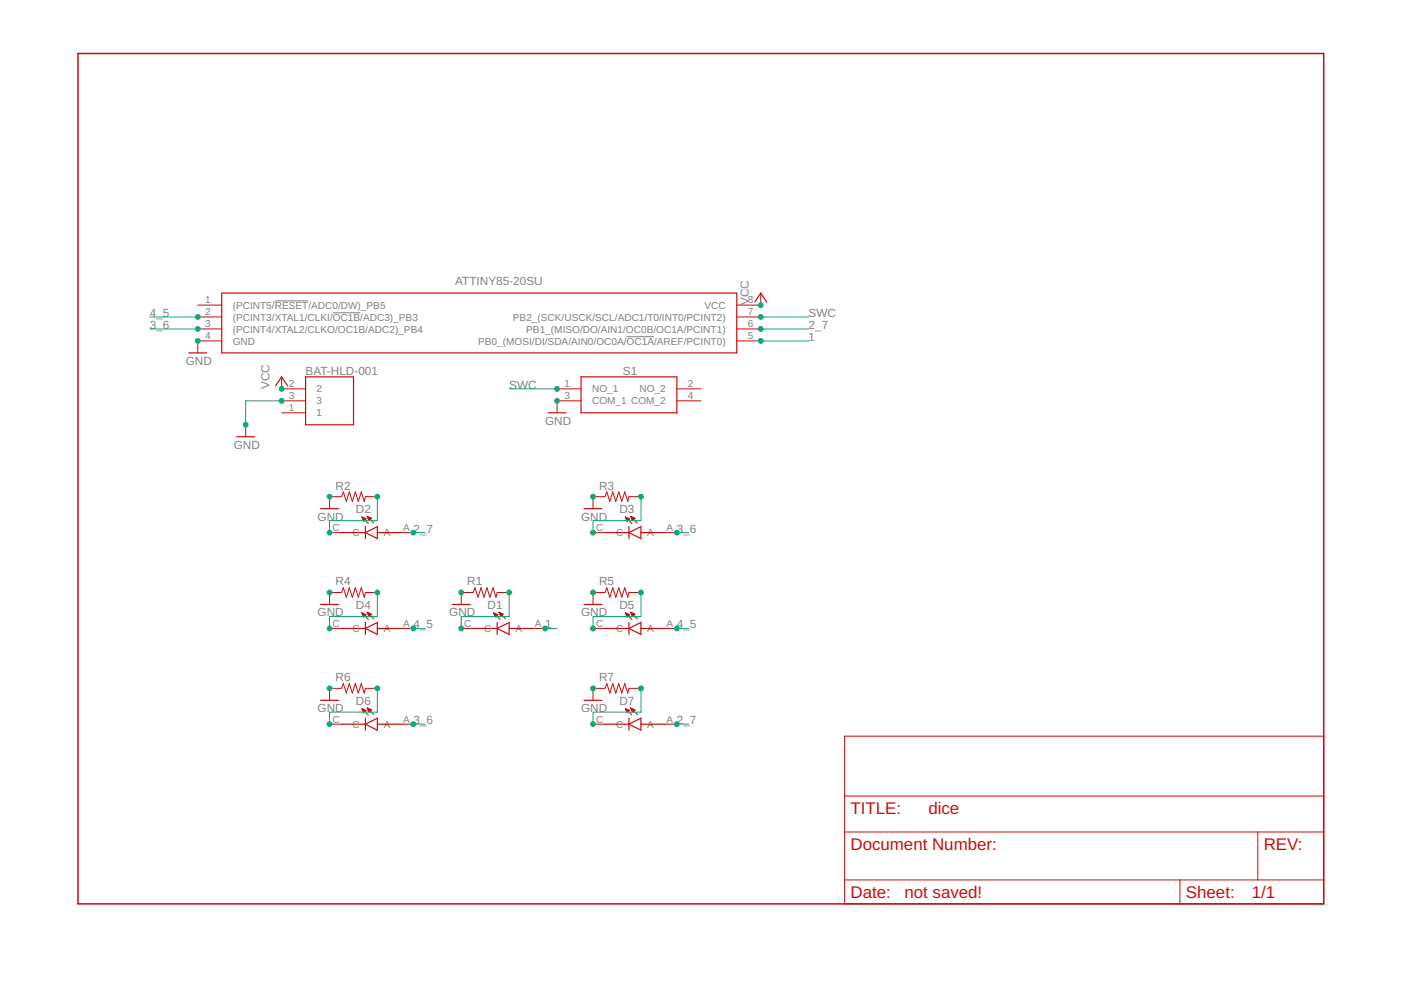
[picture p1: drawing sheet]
<svg xmlns="http://www.w3.org/2000/svg" width="297mm" height="210mm" viewBox="0 0 297 210" stroke-linecap="round" stroke-linejoin="round" font-family="sans-serif">
<path d="M58.3 63.8h7.1M70.6 66.3h5.8M132.8 71.4h5.9" fill="none" stroke="#808080" stroke-width=".21"/>
<g fill="none" stroke="#c90d0c" stroke-width=".25">
<path d="M40 74.8h3.8M47 62.1h109.2v12.7h-109.2zM64.8 79.9h10.2v10.2h-10.2zM123.2 79.9h20.3v7.6h-20.3zM160 64.1l1.3-2 1.3 2M50.2 92.6h3.8M58.4 81.8l1.3-1.9 1.3 1.9M116.2 87.5h3.8M68 107.8h3.8M72.4 112.9h5.1M77.5 112.9l2.5-1.2v2.5zM77.5 111.7v2.5"/>
<path d="M80 112.9h5.1M123.8 107.8h3.8M128.3 112.9h5M133.3 112.9l2.6-1.2v2.5zM133.3 111.7v2.5M135.9 112.9h5.1M68 128.2h3.8M72.4 133.2h5.1M77.5 132v2.5M77.5 133.2l2.5-1.2v2.5zM80 133.2h5.1M95.9 128.2h3.8"/>
<path d="M100.3 133.2h5.1M105.4 133.2l2.5-1.2v2.5zM105.4 132v2.5M107.9 133.2h5.1M123.8 128.2h3.8M128.3 133.2h5M133.3 132v2.5M133.3 133.2l2.6-1.2v2.5zM135.9 133.2h5.1M68 148.5h3.8M72.4 153.5h5.1M77.5 152.3v2.5"/>
<path d="M77.5 153.5l2.5-1.2v2.5zM80 153.5h5.1M123.8 148.5h3.8M128.3 153.5h5M133.3 152.3v2.5M133.3 153.5l2.6-1.2v2.5zM135.9 153.5h5.1"/>
</g>
<g fill="none" stroke="#c90d0c" stroke-width=".21">
<path d="M41.9 64.7h5.1M41.9 67.2h5.1M41.9 69.7h5.1M47 72.3h-5.1v2.5M59.7 79.9v2.5h5.1M156.2 67.2h5.1M156.2 69.7h5.1M156.2 72.3h5.1M161.3 62.1v2.6h-5.1M52.1 90.1v2.5M59.7 87.5h5.1M59.7 85h5.1"/>
<path d="M118.1 82.4h5.1M123.2 85h-5.1v2.5M143.5 82.4h5.1M143.5 85h5.1M69.9 112.9h2.5M76.7 109.6l1.4 1.4M76.7 109.6l.9 .4M76.7 109.6l.4 .9 .5-.5M76.7 109.6h.1M76.8 109.7h.2M76.8 109.9h.5M76.9 110h.7"/>
<path d="M76.9 110.1h.6M77 110.2h.4M77 110.3h.3M77.1 110.5h.1M77.9 109.5l1.3 1.4M77.9 109.5l.8 .4M77.9 109.5l.3 .9 .5-.5M77.9 109.5h.1M77.9 109.6h.3M78 109.7h.4M78 109.9h.7M78.1 110h.5"/>
<path d="M78.1 110.1h.4M78.2 110.2h.2M78.2 110.3h.1M80 105.3h-2.5l-.3 1-.6-2-.6 2-.7-2-.6 2-.6-2-.7 2-.6-2-.4 1h-2.5v2.5M85.1 112.9h2.5M125.7 112.9h2.6M132.6 109.6h.1M132.6 109.6l1.4 1.4M132.6 109.6l.9 .4-.5 .5zM132.7 109.7h.2M132.7 109.9h.5M132.7 110h.7"/>
<path d="M132.8 110.1h.6M132.8 110.2h.4M132.9 110.3h.2M132.9 110.5h.1M133.7 109.5h.1M133.7 109.5l1.4 1.4M133.7 109.5l.9 .4-.5 .5zM133.8 109.6h.2M133.8 109.7h.5M133.9 109.9h.7M133.9 110h.6M134 110.1h.4"/>
<path d="M134 110.2h.3M134.1 110.3h.1M135.9 105.3h-2.6l-.2 1-.6-2-.7 2-.6-2-.6 2-.7-2-.6 2-.6-2-.4 1h-2.6v2.5M141 112.9h2.5M69.9 133.2h2.5M76.7 129.9l1.4 1.4M76.7 129.9l.9 .4-.5 .5zM76.8 130h.1M76.8 130.1h.4M76.9 130.3h.5M76.9 130.4h.7M77 130.5h.4"/>
<path d="M77 130.6h.3M77.1 130.7h.1M77.9 129.8l1.3 1.4M77.9 129.8l.8 .4-.5 .5zM77.9 129.9h.1M78 130h.3M78 130.1h.6M78 130.3h.7M78.1 130.4h.5M78.1 130.5h.3M78.2 130.6h.1M80 125.6h-2.5l-.3 1-.6-2-.6 2-.7-2-.6 2-.6-2-.7 2-.6-2-.4 1h-2.5v2.6"/>
<path d="M85.1 133.2h2.5M97.8 133.2h2.5M104.6 129.9l1.4 1.4M104.6 129.9l.9 .4-.5 .5zM104.7 130h.1M104.7 130.1h.4M104.8 130.3h.6M104.8 130.4h.7M104.9 130.5h.5M104.9 130.6h.3M105 130.7h.1M105.8 129.8l1.4 1.4"/>
<path d="M105.8 129.8l.9 .4-.5 .5zM105.8 129.9h.2M105.9 130h.4M105.9 130.1h.7M106 130.3h.6M106 130.4h.5M106.1 130.5h.3M106.2 130.6h.1M107.9 125.6h-2.5l-.2 1-.7-2-.6 2-.6-2-.7 2-.6-2-.7 2-.6-2-.4 1h-2.5v2.6M113 133.2h2.6M125.7 133.2h2.6M132.6 129.9l1.4 1.4"/>
<path d="M132.6 129.9l.9 .4-.5 .5zM132.6 130h.2M132.7 130.1h.3M132.7 130.3h.6M132.8 130.4h.6M132.8 130.5h.5M132.9 130.6h.3M132.9 130.7h.2M133.7 129.8l1.4 1.4M133.7 129.8l.9 .4-.5 .5zM133.8 129.9h.1M133.8 130h.4"/>
<path d="M133.9 130.1h.6M133.9 130.3h.7M134 130.4h.4M134 130.5h.3M134.1 130.6h.1M135.9 125.6h-2.6l-.2 1-.6-2-.7 2-.6-2-.6 2-.7-2-.6 2-.6-2-.4 1h-2.6v2.6M141 133.2h2.5M69.9 153.5h2.5M76.7 150.2l1.4 1.4M76.7 150.3h.1M76.7 150.2l.9 .4M76.7 150.2l.4 .9"/>
<path d="M76.8 150.4h.2M76.8 150.5h.5M76.9 150.6h.7M76.9 150.7h.6M77 150.9h.4M77 151h.2M77.1 151.1h.1M77.6 150.6l-.5 .5M77.9 150.1l1.3 1.4M77.9 150.1l.8 .4-.5 .5M77.9 150.1l.3 .9M77.9 150.2h.1"/>
<path d="M77.9 150.3h.3M78 150.4h.5M78 150.5h.7M78.1 150.6h.5M78.1 150.7h.4M78.2 150.9h.2M78.2 151h.1M80 145.9h-2.5l-.3 1.1-.6-2.1-.6 2.1-.7-2.1-.6 2.1-.6-2.1-.7 2.1-.6-2.1-.4 1h-2.5v2.6M85.1 153.5h2.5M125.7 153.5h2.6M132.6 150.3h.1M132.6 150.2l1.4 1.4"/>
<path d="M132.6 150.2l.9 .4M132.6 150.2l.4 .9M132.7 150.4h.2M132.7 150.5h.5M132.8 150.6h.7M132.8 150.7h.5M132.9 150.9h.3M132.9 151h.2M133 151.1h.1M133.5 150.6l-.5 .5M133.7 150.1l1.4 1.4M133.7 150.1l.9 .4-.5 .5"/>
<path d="M133.7 150.1l.4 .9M133.8 150.2h.1M133.8 150.3h.3M133.8 150.4h.6M133.9 150.5h.7M133.9 150.6h.6M134 150.7h.4M134 150.9h.3M134.1 151h.1M135.9 145.9h-2.6l-.2 1.1-.6-2.1-.7 2.1-.6-2.1-.6 2.1-.7-2.1-.6 2.1-.6-2.1-.4 1h-2.6v2.6M141 153.5h2.5M179.1 156.1h101.5v35.5h-101.5z"/>
<path d="M179.1 176.4h101.5M179.1 168.8h101.5M266.7 176.4v10.2M179.1 186.6h101.5M250.2 186.6v5"/>
</g>
<path d="M16.5 11.3h264.1v180.3h-264.1z" fill="none" stroke="#c90d0c" stroke-width=".32"/>
<g fill="#0dab76" stroke="#0dab76" stroke-width=".21">
<circle cx="69.9" cy="105.3" r=".51"/>
<circle cx="69.9" cy="125.6" r=".51"/>
<circle cx="69.9" cy="145.9" r=".51"/>
<circle cx="97.8" cy="125.6" r=".51"/>
<circle cx="125.7" cy="105.3" r=".51"/>
<circle cx="125.7" cy="125.6" r=".51"/>
<circle cx="125.7" cy="145.9" r=".51"/>
<circle cx="41.9" cy="72.3" r=".51"/>
<circle cx="118.1" cy="85" r=".51"/>
<circle cx="59.7" cy="85" r=".51"/>
<circle cx="52.1" cy="90.1" r=".51"/>
<circle cx="80" cy="105.3" r=".51"/>
<circle cx="69.9" cy="112.9" r=".51"/>
<circle cx="80" cy="125.6" r=".51"/>
<circle cx="69.9" cy="133.2" r=".51"/>
<circle cx="69.9" cy="153.5" r=".51"/>
<circle cx="80" cy="145.9" r=".51"/>
<circle cx="97.8" cy="133.2" r=".51"/>
<circle cx="107.9" cy="125.6" r=".51"/>
<circle cx="135.9" cy="125.6" r=".51"/>
<circle cx="125.7" cy="133.2" r=".51"/>
<circle cx="135.9" cy="105.3" r=".51"/>
<circle cx="125.7" cy="112.9" r=".51"/>
<circle cx="135.9" cy="145.9" r=".51"/>
<circle cx="125.7" cy="153.5" r=".51"/>
<circle cx="87.6" cy="112.9" r=".51"/>
<circle cx="143.5" cy="153.5" r=".51"/>
<circle cx="161.3" cy="69.7" r=".51"/>
<circle cx="87.6" cy="133.2" r=".51"/>
<circle cx="143.5" cy="133.2" r=".51"/>
<circle cx="41.9" cy="67.2" r=".51"/>
<circle cx="115.6" cy="133.2" r=".51"/>
<circle cx="161.3" cy="72.3" r=".51"/>
<circle cx="143.5" cy="112.9" r=".51"/>
<circle cx="87.6" cy="153.5" r=".51"/>
<circle cx="41.9" cy="69.7" r=".51"/>
<circle cx="161.3" cy="64.7" r=".51"/>
<circle cx="59.7" cy="82.4" r=".51"/>
<circle cx="118.1" cy="82.4" r=".51"/>
<circle cx="161.3" cy="67.2" r=".51"/>
</g>
<g fill="none" stroke="#0dab76" stroke-width=".21">
<path d="M31.8 69.7h10.1M31.8 67.2h10.1M161.3 69.7h10.1M161.3 67.2h10.1M161.3 72.3h10.1M59.7 85h-7.6v5.1M107.9 82.4h10.2M80 105.3v5.1h-10.1v2.5M87.6 112.9h2.6M135.9 105.3v5.1h-10.2v2.5M143.5 112.9h2.5M80 125.6v5.1h-10.1v2.5"/>
<path d="M87.6 133.2h2.6M107.9 125.6v5.1h-10.1v2.5M115.6 133.2h2.5M135.9 125.6v5.1h-10.2v2.5M143.5 133.2h2.5M80 145.9v5.1h-10.1v2.5M87.6 153.5h2.6M135.9 145.9v5.1h-10.2v2.5M143.5 153.5h2.5"/>
</g>
<g font-size="3.6" fill="#c90d0c">
<text x="180.3" y="172.6">TITLE:</text>
<text x="196.8" y="172.6">dice</text>
<text x="180.3" y="180.2">Document Number:</text>
<text x="267.9" y="180.2">REV:</text>
<text x="180.3" y="190.4">Date:</text>
<text x="191.8" y="190.4">not saved!</text>
<text x="251.4" y="190.4">Sheet:</text>
<text x="265.4" y="190.4">1/1</text>
</g>
<g font-size="2.5" fill="#808080">
<text x="96.5" y="60.5">ATTINY85-20SU</text>
<text x="158.7" y="64.7" transform="rotate(-90 158.7 64.7)">VCC</text>
<text x="31.8" y="67.2">4_5</text>
<text x="31.8" y="69.8">3_6</text>
<text x="171.4" y="69.8">2_7</text>
<text x="171.4" y="67.2">SWC</text>
<text x="39.4" y="77.4">GND</text>
<text x="171.4" y="72.3">1</text>
<text x="57.2" y="82.5" transform="rotate(-90 57.2 82.5)">VCC</text>
<text x="64.8" y="79.5">BAT-HLD-001</text>
<text x="108" y="82.5">SWC</text>
<text x="132.1" y="79.5">S1</text>
<text x="49.5" y="95.1">GND</text>
<text x="115.6" y="90.1">GND</text>
<text x="71.1" y="103.8">R2</text>
<text x="127" y="103.8">R3</text>
<text x="67.3" y="110.4">GND</text>
<text x="75.4" y="108.9">D2</text>
<text x="87.6" y="112.9">2_7</text>
<text x="123.2" y="110.4">GND</text>
<text x="131.3" y="108.9">D3</text>
<text x="143.5" y="112.9">3_6</text>
<text x="71.1" y="124.1">R4</text>
<text x="99.1" y="124.1">R1</text>
<text x="127" y="124.1">R5</text>
<text x="67.3" y="130.7">GND</text>
<text x="75.4" y="129.2">D4</text>
<text x="95.3" y="130.7">GND</text>
<text x="103.4" y="129.2">D1</text>
<text x="123.2" y="130.7">GND</text>
<text x="131.3" y="129.2">D5</text>
<text x="87.6" y="133.2">4_5</text>
<text x="115.6" y="133.2">1</text>
<text x="143.5" y="133.2">4_5</text>
<text x="71.1" y="144.4">R6</text>
<text x="75.4" y="149.5">D6</text>
<text x="127" y="144.4">R7</text>
<text x="131.3" y="149.5">D7</text>
<text x="67.3" y="151">GND</text>
<text x="87.6" y="153.6">3_6</text>
<text x="123.2" y="151">GND</text>
<text x="143.5" y="153.6">2_7</text>
</g>
<g font-size="2.1" fill="#808080">
<text x="43.5" y="64.3">1</text>
<text x="49.3" y="65.4">(PCINT5/RESET/ADC0/DW)_PB5</text>
<text x="149.4" y="65.4">VCC</text>
<text x="158.5" y="64.3">8</text>
<text x="43.5" y="66.9">2</text>
<text x="43.5" y="69.4">3</text>
<text x="43.5" y="71.9">4</text>
<text x="49.3" y="68">(PCINT3/XTAL1/CLKI/OC1B/ADC3)_PB3</text>
<text x="49.3" y="70.5">(PCINT4/XTAL2/CLKO/OC1B/ADC2)_PB4</text>
<text x="108.7" y="68">PB2_(SCK/USCK/SCL/ADC1/T0/INT0/PCINT2)</text>
<text x="111.6" y="70.5">PB1_(MISO/DO/AIN1/OC0B/OC1A/PCINT1)</text>
<text x="158.5" y="66.9">7</text>
<text x="158.5" y="69.4">6</text>
<text x="158.5" y="71.9">5</text>
<text x="49.3" y="73.1">GND</text>
<text x="101.4" y="73.1">PB0_(MOSI/DI/SDA/AIN0/OC0A/OC1A/AREF/PCINT0)</text>
<text x="61.3" y="82.1">2</text>
<text x="67.1" y="83.2">2</text>
<text x="119.7" y="82.1">1</text>
<text x="125.5" y="83.2">NO_1</text>
<text x="135.6" y="83.2">NO_2</text>
<text x="145.8" y="82.1">2</text>
<text x="61.3" y="87.2">1</text>
<text x="61.3" y="84.6">3</text>
<text x="67.1" y="88.3">1</text>
<text x="67.1" y="85.8">3</text>
<text x="119.7" y="84.6">3</text>
<text x="125.5" y="85.8">COM_1 COM_2</text>
<text x="145.8" y="84.6">4</text>
<text x="70.5" y="112.6">C</text>
<text x="74.7" y="113.7">C</text>
<text x="81.3" y="113.7">A</text>
<text x="85.5" y="112.6">A</text>
<text x="126.4" y="112.6">C</text>
<text x="130.6" y="113.7">C</text>
<text x="137.2" y="113.7">A</text>
<text x="141.3" y="112.6">A</text>
<text x="70.5" y="132.9">C</text>
<text x="74.7" y="134">C</text>
<text x="81.3" y="134">A</text>
<text x="85.5" y="132.9">A</text>
<text x="98.4" y="132.9">C</text>
<text x="102.7" y="134">C</text>
<text x="109.3" y="134">A</text>
<text x="113.4" y="132.9">A</text>
<text x="126.4" y="132.9">C</text>
<text x="130.6" y="134">C</text>
<text x="137.2" y="134">A</text>
<text x="141.3" y="132.9">A</text>
<text x="70.5" y="153.2">C</text>
<text x="74.7" y="154.3">C</text>
<text x="81.3" y="154.3">A</text>
<text x="85.5" y="153.2">A</text>
<text x="126.4" y="153.2">C</text>
<text x="130.6" y="154.3">C</text>
<text x="137.2" y="154.3">A</text>
<text x="141.3" y="153.2">A</text>
</g>
</svg>
